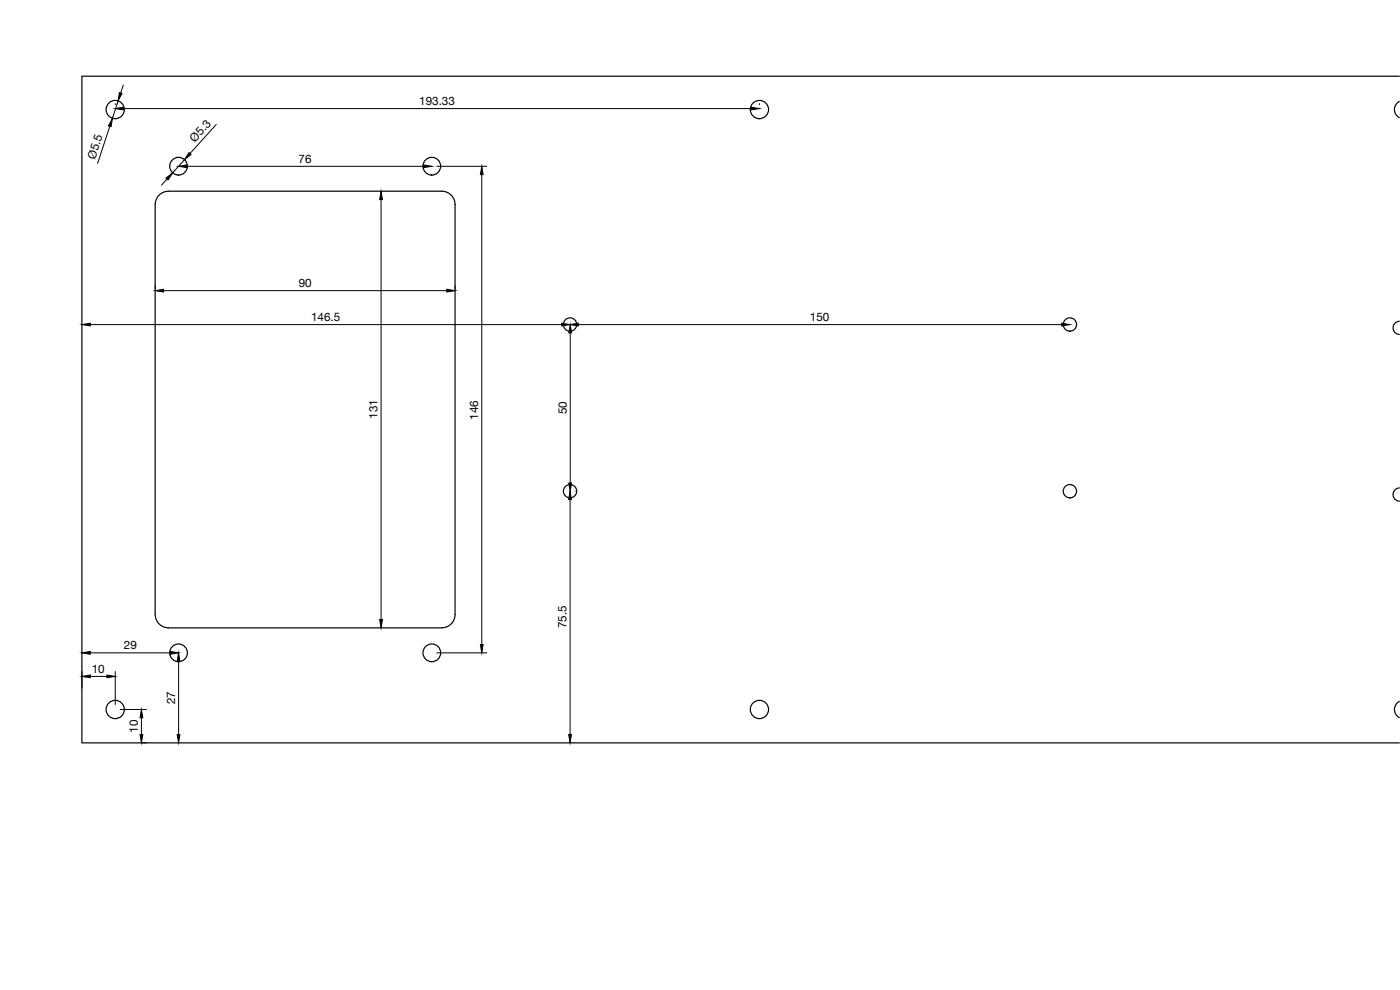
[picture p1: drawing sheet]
<svg xmlns="http://www.w3.org/2000/svg" width="420mm" height="297mm" viewBox="0 0 420 297" stroke-linecap="round" stroke-linejoin="round" font-family="sans-serif">
<!-- layer: Visible -->
<g fill="none" stroke="#000" stroke-width=".36">
<path d="M420 30.4a2.74 2.74 0 0 0 0 4.9M420 22.9h-395.4v200h395.4M420 96.4a1.99 1.99 0 0 0-1.9 2 1.99 1.99 0 0 0 1.9 2M420 146.4a1.99 1.99 0 0 0-1.9 2 1.99 1.99 0 0 0 1.9 2M46.6 184.4v-123a4 4 0 0 1 4-4h82a4 4 0 0 1 4 4v123M46.6 184.4a4 4 0 0 0 4 4h82a4 4 0 0 0 4-4M420 210.4a2.74 2.74 0 0 0 0 4.9"/>
<circle cx="34.6" cy="32.9" r="2.74"/>
<circle cx="227.9" cy="32.9" r="2.74"/>
<circle cx="53.6" cy="49.9" r="2.66"/>
<circle cx="129.6" cy="49.9" r="2.66"/>
<circle cx="171.1" cy="97.4" r="2"/>
<circle cx="321.1" cy="97.4" r="2"/>
<circle cx="171.1" cy="147.4" r="2"/>
<circle cx="321.1" cy="147.4" r="2"/>
<circle cx="53.6" cy="195.9" r="2.66"/>
<circle cx="129.6" cy="195.9" r="2.66"/>
<circle cx="34.6" cy="212.9" r="2.74"/>
<circle cx="227.9" cy="212.9" r="2.74"/>
</g>
<!-- layer: FD_Dimensions -->
<g fill="none" stroke="#000" stroke-width=".3">
<path d="M33 37.9l-3.7 11.1M34.6 31.1v.3M35.4 30.3l-1.7 5.2M37 25.5l-.8 2.4M37.1 32.6h188.3M64.9 37.3l-7.9 8.8M227.9 31.1v.3M50.1 53.7l-1.6 1.9M55.4 47.9l-3.6 4M56.1 49.9h71M114.4 59.9v126M131.1 49.9h15"/>
<path d="M144.6 52.4v141M27.1 97.4h141.5M46.6 85.7v1M49.1 87.2h85M136.6 85.7v1M171.1 99.9v45M172.6 97.4h.1M173.6 97.4h145M171.1 149.9v70.5M172.6 147.4h.1M27.1 195.9h24M53.6 198.4v22"/>
<path d="M131.1 195.9h15M24.6 201.5v5M27.1 203h5M34.6 201.5v9.9M36.1 212.9h7.8M42.4 215.4v5M42.7 222.9h1.2"/>
</g>
<g fill="#000" stroke="#000" stroke-width=".3">
<path d="M33.7 35.5l-.4 2.5-.7-.3zM35.8 27.8l.8 .2-1.2 2.3zM34.6 32.6l2.5-.4v.8zM225.4 32.2l2.5 .4-2.5 .4zM49.8 53.4l2-1.5-1.4 2.1zM53.6 49.9l2.5-.4v.8zM56.7 45.8l.6 .5-1.9 1.6zM114.4 57.4l.4 2.5h-.9zM127.1 49.5l2.5 .4-2.5 .4zM144.6 49.9l.4 2.5h-.8zM24.6 97.4l2.5-.4v.8zM46.6 87.2l2.5-.4v.8z"/>
<path d="M134.1 86.8l2.5 .4-2.5 .4zM168.6 97l2.5 .4-2.5 .4zM171.1 97.4l.4 2.5h-.8zM171.1 97.4l2.5-.4v.8zM318.6 97l2.5 .4-2.5 .4zM171.1 147.4l.4 2.5h-.8zM170.7 144.9h.8l-.4 2.5zM24.6 195.9l2.5-.4v.8zM51.1 195.5l2.5 .4-2.5 .4zM53.6 195.9l.4 2.5h-.8zM113.9 185.9h.9l-.4 2.5zM144.2 193.4h.8l-.4 2.5z"/>
<path d="M24.6 203l2.5-.5v.9zM32.1 202.5l2.5 .5-2.5 .4zM42.4 212.9l.5 2.5h-.9zM42 220.4h.9l-.5 2.5zM53.2 220.4h.8l-.4 2.5zM170.7 220.4h.8l-.4 2.5z"/>
</g>
<g font-size="3.5">
<text x="125.8" y="31.5">193.33</text>
<text x="28.6" y="47.9" transform="rotate(-72 28.6 47.9)">Ø5.5</text>
<text x="58.5" y="42.8" transform="rotate(-48 58.5 42.8)">Ø5.3</text>
<text x="89.6" y="48.8">76</text>
<text x="89.7" y="86.2">90</text>
<text x="93.4" y="96.4">146.5</text>
<text x="243.1" y="96.4">150</text>
<text x="113.3" y="125.6" transform="rotate(-90 113.3 125.6)">131</text>
<text x="143.6" y="125.9" transform="rotate(-90 143.6 125.9)">146</text>
<text x="170.1" y="124.3" transform="rotate(-90 170.1 124.3)">50</text>
<text x="170.1" y="188.5" transform="rotate(-90 170.1 188.5)">75.5</text>
<text x="37.2" y="194.8">29</text>
<text x="27.6" y="201.9">10</text>
<text x="52.6" y="211.3" transform="rotate(-90 52.6 211.3)">27</text>
<text x="41.4" y="219.9" transform="rotate(-90 41.4 219.9)">10</text>
</g>
</svg>
